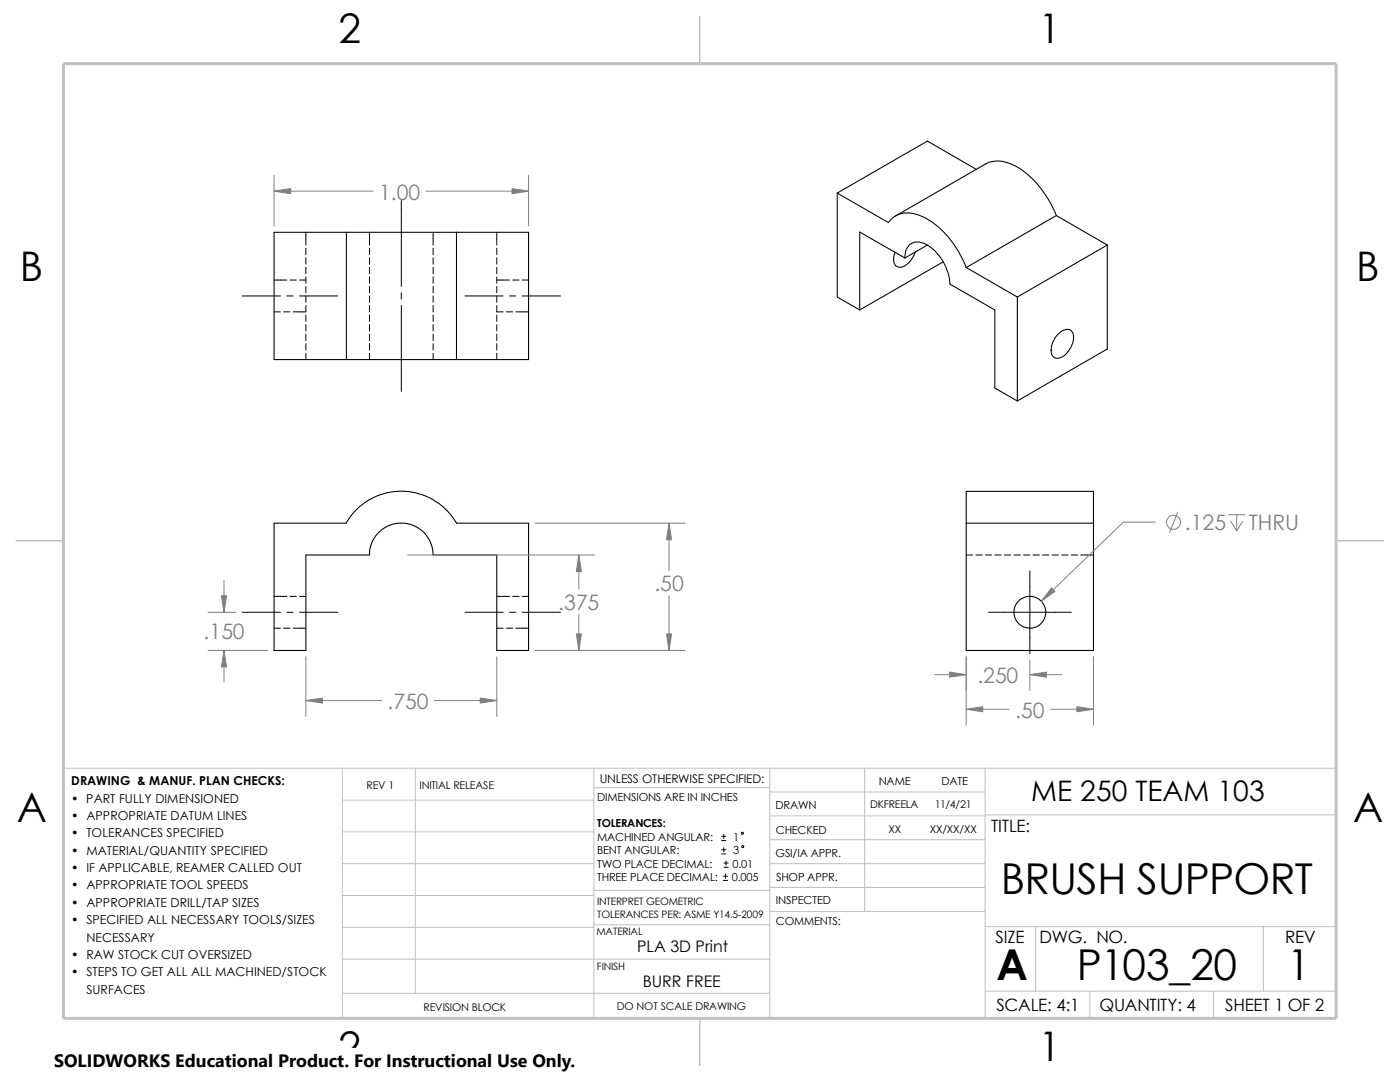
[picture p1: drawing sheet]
<svg xmlns="http://www.w3.org/2000/svg" width="279mm" height="216mm" viewBox="0 0 279 216" stroke-linecap="round" stroke-linejoin="round" font-family="sans-serif">
<g fill="none" stroke="#c0c0c0" stroke-width=".2">
<path d="M12.7 153.3h254v49.9h-239.9M68.3 153.3v49.9M68.3 159.6h50.2M82.9 153.3v44.9M118.5 153.3v49.9M118.5 157.2h35.1M153.6 158h43M153.6 153.3v49.9M172.6 153.3v28.6M196.6 153.3v49.9M68.3 172.3h50.2M68.3 178.7h50.2"/>
<path d="M68.3 166h50.2M118.5 177.7h35.1M153.6 172.3h43M153.6 177.1h43M153.6 162.8h43M153.6 167.6h43M196.6 162.6h70.1M68.3 191.4h85.3M68.3 198.2h85.3M68.3 185h50.2M118.5 184.5h35.1M153.6 181.9h43"/>
<path d="M196.6 184.9h70.1M196.6 197.8h70.1M206.7 184.9v12.9M217.5 197.8v5.4M242.2 197.8v5.4M252.1 184.9v12.9"/>
</g>
<path d="M139.7 3.2v9.5M3.1 107.9h9.6M266.7 107.9h9.5M139.7 203.2v9.5" fill="none" stroke="#c0c0c0" stroke-width=".3"/>
<path d="M12.7 12.7h254v190.5h-254z" fill="none" stroke="#c0c0c0" stroke-width=".59"/>
<g fill="none" stroke="#000" stroke-width=".21">
<path d="M167.1 38.5l10.2 5.9a4.9 4.9 0 0 1 6.2-1.4 17.7 17.7 0 0 1 9 9.5l.3 .9M167.1 38.5v20.8l4.5 2.5M194.8 33.8l-9.7-5.6-18 10.3M69.1 46.4h22M69.1 46.4h-14.4v25.4h14.4M69.1 46.4v25.4M91.1 46.4h14.4v25.4h-14.4M91.1 46.4v25.4M180.6 51.5a2.71 2.71 0 0 1 2.5-3.2 7 7 0 0 1 5.1 3.8 9.5 9.5 0 0 1 1.4 4.6l8.9 5.1v15.6l4.5 2.6M180.6 51.5l-9-5.2v15.5M182.6 50.3a3.8 3.8 0 0 1-3.2 3 1.56 1.56 0 0 1-1-1.9l.2-1.1M185.1 48.9l-4.5 2.6"/>
<path d="M188.3 52.2l-16.7 9.6M192.8 53.4l10.2 5.9M203 59.3v20.7M210.8 43a19.1 19.1 0 0 0-8.7-10.1 5.8 5.8 0 0 0-5.4-.2l-18 10.4M210.8 43l-18 10.4M210.8 43l10.2 5.9M221 48.9l-18 10.4M221 48.9v20.7l-18 10.4M69.1 71.8h22M211.1 66.7a2.1 2.1 0 0 1 2.7-.7 3.1 3.1 0 0 1-.2 3.6 2.88 2.88 0 0 1-3 1.8 2.34 2.34 0 0 1-.5-3.2zM69.1 104.4l1.7-2.4 1-1 1.9-1.3 1.7-.8 1.8-.6 1.4-.2 1.8-.1 2.5 .3 1.5 .5 2 .9 1.4 .9 1.3 1.2 .9 1 1.1 1.6h14.4v25.4h-6.4v-19.1h-12.7l-.1-1.2-.4-1.3-1.3-2-2-1.3-1.3-.4-1.2-.1-1.3 .1-1.3 .4-1.9 1.3-1.3 2-.5 1.3-.1 1.2M69.1 104.4h-14.4v25.4h6.3v-19.1h12.7"/>
<path d="M192.8 104.4v-6.4h25.4v6.4M192.8 104.4h25.4M192.8 104.4v25.4h25.4v-25.4"/>
<circle cx="205.5" cy="122.2" r="3.2"/>
</g>
<g fill="none" stroke="#000" stroke-width=".2">
<path d="M48.3 59.1h7.7M54.7 55.9h2.5M57.2 59.1h1.3M57.9 55.9h1.2M59.8 55.9h1.2M59.8 59.1h7.6M61 46.4v2.5M61 49.5v1.3M61 51.4v1.3M61 53.3v1.3M61 55.2v1.3M61 57.1v1.3"/>
<path d="M61 59.1v1.2M73.7 46.4v2.5M73.7 49.5v1.3M73.7 51.4v1.3M73.7 53.3v1.3M73.7 55.2v1.3M73.7 57.1v1.3M73.7 59.1v1.2M80.1 40v17.1M80.1 58.4v1.3M86.4 46.4v2.5M86.4 49.5v1.3"/>
<path d="M86.4 51.4v1.3M86.4 53.3v1.3M86.4 55.2v1.3M86.4 57.1v1.3M86.4 59.1v1.2M92.8 59.1h7.6M99.1 46.4v2.5M99.1 49.5v1.3M99.1 51.4v1.3M99.1 53.3v1.3M99.1 55.2v1.3M99.1 57.1v1.3"/>
<path d="M99.1 59.1v1.2M99.1 55.9h2.6M101.7 59.1h1.3M102.3 55.9h1.3M104.2 55.9h1.3M104.2 59.1h7.6M54.7 62.2h1.3M56.6 62.2h1.3M61 61v1.2h-2.5M61 62.9v1.2M61 64.8v1.2M61 66.7v1.2"/>
<path d="M61 68.6v1.2M61 70.5v1.3M73.7 61v1.2M73.7 62.9v1.2M73.7 64.8v1.2M73.7 66.7v1.2M73.7 68.6v1.2M73.7 70.5v1.3M80.1 61v17.1M86.4 61v1.2M86.4 62.9v1.2M86.4 64.8v1.2"/>
<path d="M86.4 66.7v1.2M86.4 68.6v1.2M86.4 70.5v1.3M99.1 61v1.2h1.3M99.1 62.9v1.2M99.1 64.8v1.2M99.1 66.7v1.2M99.1 68.6v1.2M99.1 70.5v1.3M101 62.2h1.3M103 62.2h2.5M54.7 119h2.5"/>
<path d="M57.9 119h1.2M59.8 119h1.2M99.1 119h2.6M102.3 119h1.3M104.2 119h1.3M192.8 110.7h1.3M194.7 110.7h1.3M196.6 110.7h1.3M198.5 110.7h1.3M200.4 110.7h1.3M202.4 110.7h1.2M204.3 110.7h1.2"/>
<path d="M205.5 113.9v16.5M206.2 110.7h1.2M208.1 110.7h1.2M210 110.7h1.2M211.9 110.7h1.2M213.8 110.7h1.3M215.7 110.7h2.5M48.3 122.2h7.7M54.7 125.3h1.3M56.6 125.3h1.3M57.2 122.2h1.3M58.5 125.3h2.5"/>
<path d="M59.8 122.2h7.6M92.8 122.2h7.6M99.1 125.3h1.3M101 125.3h1.3M101.7 122.2h1.3M103 125.3h2.5M104.2 122.2h7.6M197.3 122.2h16.5M144 170.4h.9M144 169.5h.9M144 167.7h.9M144 166.9h.9"/>
<path d="M144.4 175.7h.8M144.4 174.8h.8M144.4 166.5v.8M144.4 169.1v.9M144.5 173.1h.8M144.5 172.2h.8M144.8 174.4v.9M144.9 171.8v.8"/>
<circle cx="148.2" cy="166.3" r=".22"/>
<circle cx="148.2" cy="168.9" r=".21"/>
</g>
<g fill="none" stroke="#808080" stroke-width=".2">
<path d="M54.7 35v10.1M54.7 38.1h19.8M85 38.1h20.5M105.5 35v10.1M44.7 115.8v6.4M81.4 110.7h37.3M106.8 104.4h29.9M115.5 110.7v6.9M133.5 104.4v9.4M133.5 118.9v10.9M230.5 104.2h-6.3l-16.4 15.8M235 102.2l-1.6 4.1"/>
<path d="M245.2 102.7h3.2M245.6 104l1.2 1.9M246.8 102.7v3.2M248 104l-1.2 1.9M41.5 129.8h11.9M41.5 122.2h5.6M44.7 129.8v6.3M61 139.8h15.2M61 131.1v11.9M86.7 139.8h12.4M99.1 131.1v11.9M106.8 129.8h29.9"/>
<path d="M115.5 122.6v7.2M186.5 134.6h6.3M192.8 131.1v13.6M205.5 131.7v6.1M205.5 134.6h6.4M218.2 131.1v13.6M192.8 141.5h8.6M209.6 141.5h8.6"/>
<circle cx="234.2" cy="104.2" r="1.41"/>
</g>
<g fill="#808080" stroke="#808080" stroke-width=".2">
<path d="M95.8 139.3l3.3 .5-3.3 .5z"/>
<path d="M61 139.8l3.3-.5v1z"/>
<path d="M115.5 110.7l.5 3.3h-1z"/>
<path d="M115 126.5h1l-.5 3.3z"/>
<path d="M44.2 118.9h1l-.5 3.3z"/>
<path d="M44.7 129.8l.5 3.3h-1z"/>
<path d="M133.5 104.4l.5 3.3h-1z"/>
<path d="M133 126.5h1l-.5 3.3z"/>
<path d="M54.7 38.1l3.3-.5v1.1z"/>
<path d="M102.2 37.6l3.3 .5-3.3 .6z"/>
<path d="M209.8 117.3l.7 .7-2.7 2z"/>
<path d="M192.8 141.5l3.3-.5v1z"/>
<path d="M214.9 141l3.3 .5-3.3 .5z"/>
<path d="M189.5 134.1l3.3 .5-3.3 .5z"/>
<path d="M205.5 134.6l3.3-.5v1z"/>
</g>
<path d="M10.8 209.2h104.1v6.7h-104.1z" fill="#fff"/>
<g font-size="8.5">
<text x="199.8" y="178.4">BRUSH SUPPORT</text>
<text x="198.8" y="195.5">A</text>
<text x="214.9" y="195.5">P103_20</text>
<text x="256.9" y="195.5">1</text>
</g>
<g font-size="8.1">
<text x="67.6" y="8.5">2</text>
<text x="207.3" y="8.5">1</text>
<text x="4" y="56.1">B</text>
<text x="270.7" y="56.1">B</text>
<text x="3.3" y="164.1">A</text>
<text x="270" y="164.1">A</text>
<text x="67.6" y="211.7">2</text>
<text x="207.2" y="211.7">1</text>
</g>
<text font-size="5.6" x="205.8" y="159.9">ME 250 TEAM 103</text>
<g font-size="4.2" fill="#808080">
<text x="75.6" y="39.8">1.00</text>
<text x="236.5" y="105.8">.125</text>
<text x="249.2" y="105.8">THRU</text>
<text x="130.6" y="118">.50</text>
<text x="111.4" y="121.8">.375</text>
<text x="40.6" y="127.6">.150</text>
<text x="195.1" y="136.3">.250</text>
<text x="77.3" y="141.5">.750</text>
<text x="202.6" y="143.2">.50</text>
</g>
<text font-size="3.6" x="10.8" y="213">SOLIDWORKS Educational Product. For Instructional Use Only.</text>
<g font-size="3.4">
<text x="197.8" y="166">TITLE:</text>
<text x="198.7" y="188.1">SIZE</text>
<text x="207.5" y="188.1">DWG. NO.</text>
<text x="256.5" y="188.2">REV</text>
<text x="198.8" y="201.7">SCALE: 4:1</text>
<text x="219.4" y="201.7">QUANTITY: 4</text>
<text x="244.5" y="201.7">SHEET 1 OF 2</text>
</g>
<g font-size="3.2">
<text x="127.2" y="189.9">PLA 3D Print</text>
<text x="128.3" y="197">BURR FREE</text>
</g>
<g font-size="2.5">
<text x="14.2" y="160.1">• PART FULLY DIMENSIONED</text>
<text x="14.2" y="156.7">DRAWING &amp; MANUF. PLAN CHECKS:</text>
<text x="14.2" y="167.1">• TOLERANCES SPECIFIED</text>
<text x="14.2" y="163.6">• APPROPRIATE DATUM LINES</text>
<text x="14.2" y="170.6">• MATERIAL/QUANTITY SPECIFIED</text>
<text x="14.2" y="177.5">• APPROPRIATE TOOL SPEEDS</text>
<text x="14.2" y="174">• IF APPLICABLE, REAMER CALLED OUT</text>
<text x="14.2" y="184.4">• SPECIFIED ALL NECESSARY TOOLS/SIZES</text>
<text x="14.2" y="180.9">• APPROPRIATE DRILL/TAP SIZES</text>
<text x="14.2" y="191.3">• RAW STOCK CUT OVERSIZED</text>
<text x="17.2" y="187.9">NECESSARY</text>
<text x="14.2" y="194.8">• STEPS TO GET ALL ALL MACHINED/STOCK</text>
<text x="17.2" y="198.3">SURFACES</text>
</g>
<text font-size="2.4" x="119.7" y="156.2">UNLESS OTHERWISE SPECIFIED:</text>
<g font-size="2.2">
<text x="119.2" y="159.9">DIMENSIONS ARE IN INCHES</text>
<text x="154.8" y="161.5">DRAWN</text>
<text x="175.4" y="156.7">NAME</text>
<text x="187.9" y="156.7">DATE</text>
<text x="119.2" y="165.1">TOLERANCES:</text>
<text x="119.2" y="167.8">MACHINED ANGULAR:</text>
<text x="146.3" y="167.8">1</text>
<text x="154.8" y="166.3">CHECKED</text>
<text x="119.2" y="173.1">TWO PLACE DECIMAL:</text>
<text x="119.2" y="170.4">BENT ANGULAR:</text>
<text x="146.2" y="173.1">0.01</text>
<text x="146.3" y="170.4">3</text>
<text x="154.8" y="171">GSI/IA APPR.</text>
<text x="119.2" y="175.7">THREE PLACE DECIMAL:</text>
<text x="146.1" y="175.7">0.005</text>
<text x="154.9" y="175.7">SHOP APPR.</text>
<text x="154.9" y="180.5">INSPECTED</text>
<text x="154.9" y="184.7">COMMENTS:</text>
</g>
<g font-size="2.1">
<text x="73.2" y="157.4">REV 1</text>
<text x="83.7" y="157.4">INITIAL RELEASE</text>
<text x="173.7" y="161.2">DKFREELA</text>
<text x="186.6" y="161.2">11/4/21</text>
<text x="177.3" y="166.1">XX</text>
<text x="185.5" y="166.1">XX/XX/XX</text>
<text x="84.5" y="201.7">REVISION BLOCK</text>
<text x="123.1" y="201.6">DO NOT SCALE DRAWING</text>
</g>
<g font-size="2">
<text x="119.2" y="183.1">TOLERANCES PER: ASME Y14.5-2009</text>
<text x="119.2" y="180.6">INTERPRET GEOMETRIC</text>
<text x="119" y="186.6">MATERIAL</text>
<text x="119.1" y="193.5">FINISH</text>
</g>
</svg>
